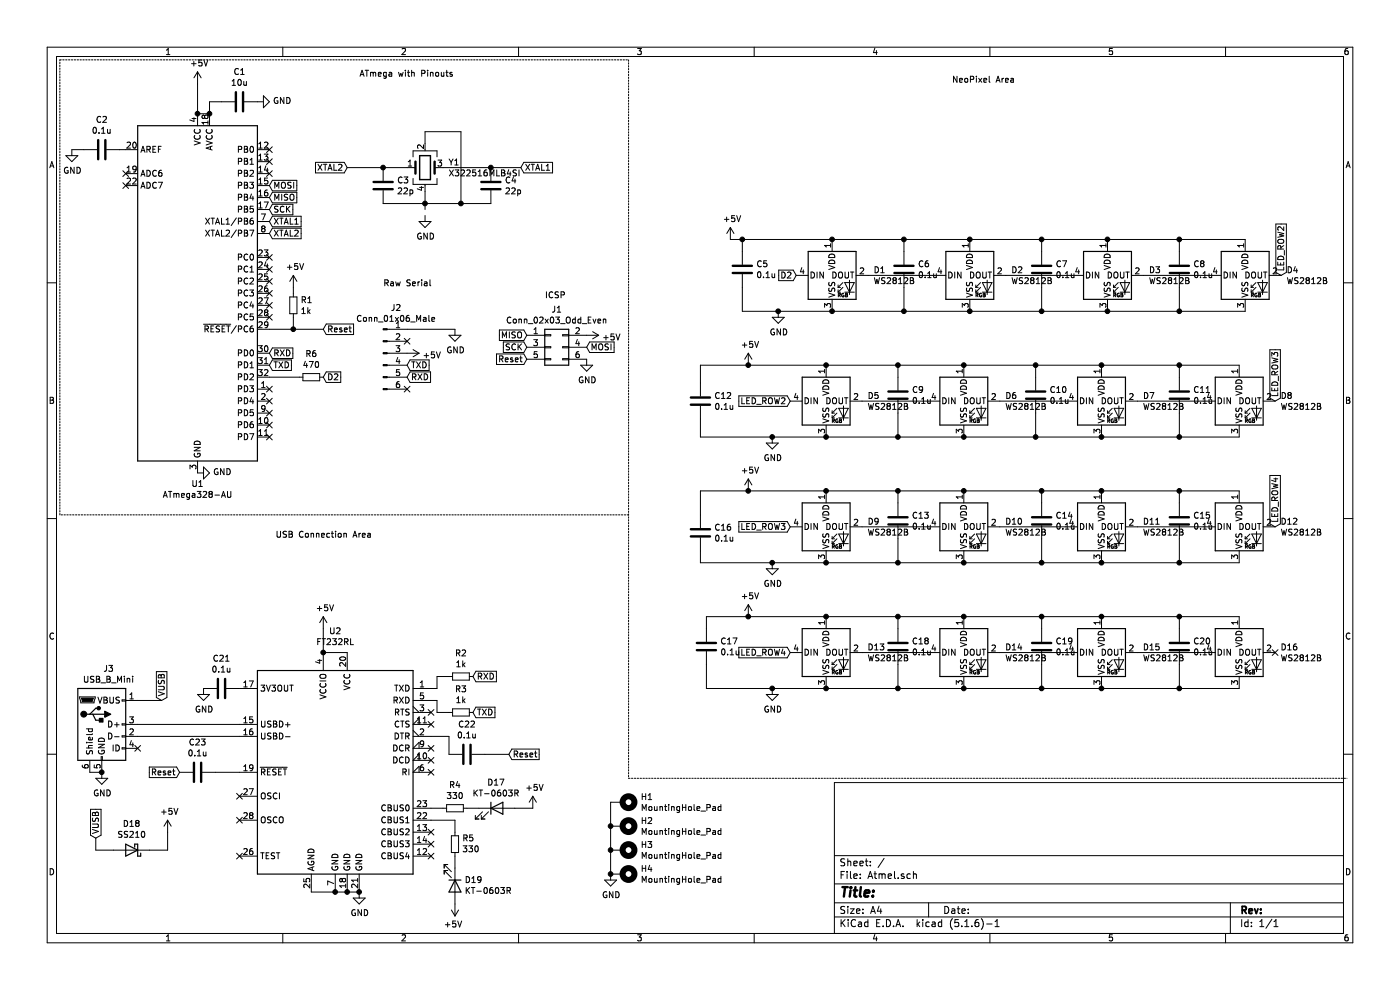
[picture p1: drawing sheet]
EESchema Schematic File Version 4
EELAYER 30 0
EELAYER END
$Descr A4 11693 8268
encoding utf-8
Sheet 1 1
Title ""
Date ""
Rev ""
Comp ""
Comment1 ""
Comment2 ""
Comment3 ""
Comment4 ""
$EndDescr
$Comp
L MCU_Microchip_ATmega:ATmega328-AU U1
U 1 1
P 1650 2450
F 0 "U1" H 1650 861 50  0000 C CNN
F 1 "ATmega328-AU" H 1650 770 50  0000 C CNN
F 2 "Package_QFP:TQFP-32_7x7mm_P0.8mm" H 1650 2450 50  0001 C CIN
F 3 "http://ww1.microchip.com/downloads/en/DeviceDoc/ATmega328_P%20AVR%20MCU%20with%20picoPower%20Technology%20Data%20Sheet%2040001984A.pdf" H 1650 2450 50  0001 C CNN
	1    1650 2450
	1    0    0    -1  
$EndComp
Text GLabel 2250 1850 2    50   Input ~ 0
XTAL1
Text GLabel 2250 1950 2    50   Input ~ 0
XTAL2
$Comp
L Device:Crystal_GND24 Y1
U 1 1
P 3550 1400
F 0 "Y1" H 3744 1446 50  0000 L CNN
F 1 "X322516MLB4SI" H 3744 1355 50  0000 L CNN
F 2 "Crystal:Crystal_SMD_3225-4Pin_3.2x2.5mm" H 3550 1400 50  0001 C CNN
F 3 "~" H 3550 1400 50  0001 C CNN
	1    3550 1400
	1    0    0    -1  
$EndComp
Text GLabel 4350 1400 2    50   Input ~ 0
XTAL1
Text GLabel 2900 1400 0    50   Input ~ 0
XTAL2
Wire Wire Line
	4100 1400 3700 1400
$Comp
L power:GND #PWR0101
U 1 1
P 3550 1800
F 0 "#PWR0101" H 3550 1550 50  0001 C CNN
F 1 "GND" H 3555 1627 50  0000 C CNN
F 2 "" H 3550 1800 50  0001 C CNN
F 3 "" H 3550 1800 50  0001 C CNN
	1    3550 1800
	1    0    0    -1  
$EndComp
Wire Wire Line
	3550 1750 3550 1700
Wire Wire Line
	3550 1200 3550 1100
Wire Wire Line
	3550 1100 3850 1100
Wire Wire Line
	3850 1700 3550 1700
Connection ~ 3550 1700
Wire Wire Line
	3550 1600 3550 1700
Wire Wire Line
	3850 1100 3850 1700
$Comp
L Device:C C4
U 1 1
P 4100 1550
F 0 "C4" H 4215 1596 50  0000 L CNN
F 1 "22p" H 4215 1505 50  0000 L CNN
F 2 "Capacitor_SMD:C_0402_1005Metric" H 4138 1400 50  0001 C CNN
F 3 "~" H 4100 1550 50  0001 C CNN
	1    4100 1550
	1    0    0    -1  
$EndComp
Wire Wire Line
	4350 1400 4100 1400
Connection ~ 4100 1400
Wire Wire Line
	4100 1700 3850 1700
Connection ~ 3850 1700
$Comp
L power:+5V #PWR0102
U 1 1
P 1650 700
F 0 "#PWR0102" H 1650 550 50  0001 C CNN
F 1 "+5V" H 1665 873 50  0000 C CNN
F 2 "" H 1650 700 50  0001 C CNN
F 3 "" H 1650 700 50  0001 C CNN
	1    1650 700 
	1    0    0    -1  
$EndComp
Wire Wire Line
	1650 700  1650 950 
Wire Wire Line
	1750 950  1650 950 
Connection ~ 1650 950 
Wire Wire Line
	3200 1700 3550 1700
Wire Wire Line
	2900 1400 3200 1400
Wire Wire Line
	3200 1400 3400 1400
Connection ~ 3200 1400
$Comp
L Device:C C3
U 1 1
P 3200 1550
F 0 "C3" H 3315 1596 50  0000 L CNN
F 1 "22p" H 3315 1505 50  0000 L CNN
F 2 "Capacitor_SMD:C_0402_1005Metric" H 3238 1400 50  0001 C CNN
F 3 "~" H 3200 1550 50  0001 C CNN
	1    3200 1550
	1    0    0    -1  
$EndComp
$Comp
L Device:C C1
U 1 1
P 2000 850
F 0 "C1" V 1748 850 50  0000 C CNN
F 1 "10u" V 1839 850 50  0000 C CNN
F 2 "Capacitor_SMD:C_0805_2012Metric" H 2038 700 50  0001 C CNN
F 3 "~" H 2000 850 50  0001 C CNN
	1    2000 850 
	0    1    1    0   
$EndComp
Wire Wire Line
	1750 950  1750 850 
Wire Wire Line
	1750 850  1850 850 
Connection ~ 1750 950 
$Comp
L power:GND #PWR0103
U 1 1
P 2150 850
F 0 "#PWR0103" H 2150 600 50  0001 C CNN
F 1 "GND" V 2155 722 50  0000 R CNN
F 2 "" H 2150 850 50  0001 C CNN
F 3 "" H 2150 850 50  0001 C CNN
	1    2150 850 
	0    -1   -1   0   
$EndComp
Text GLabel 2250 2950 2    50   Input ~ 0
RXD
Text GLabel 2250 3050 2    50   Input ~ 0
TXD
NoConn ~ 1050 1450
NoConn ~ 1050 1550
$Comp
L Device:C C2
U 1 1
P 850 1250
F 0 "C2" V 598 1250 50  0000 C CNN
F 1 "0.1u" V 689 1250 50  0000 C CNN
F 2 "Capacitor_SMD:C_0402_1005Metric" H 888 1100 50  0001 C CNN
F 3 "~" H 850 1250 50  0001 C CNN
	1    850  1250
	0    1    1    0   
$EndComp
Wire Wire Line
	1050 1250 1000 1250
$Comp
L power:GND #PWR0104
U 1 1
P 600 1250
F 0 "#PWR0104" H 600 1000 50  0001 C CNN
F 1 "GND" H 605 1077 50  0000 C CNN
F 2 "" H 600 1250 50  0001 C CNN
F 3 "" H 600 1250 50  0001 C CNN
	1    600  1250
	1    0    0    -1  
$EndComp
Wire Wire Line
	700  1250 600  1250
Text GLabel 2700 2750 2    50   Input ~ 0
Reset
$Comp
L LED:WS2812B D1
U 1 1
P 6950 2300
F 0 "D1" H 7294 2346 50  0000 L CNN
F 1 "WS2812B" H 7294 2255 50  0000 L CNN
F 2 "LED_SMD:LED_WS2812B_PLCC4_5.0x5.0mm_P3.2mm" H 7000 2000 50  0001 L TNN
F 3 "https://cdn-shop.adafruit.com/datasheets/WS2812B.pdf" H 7050 1925 50  0001 L TNN
	1    6950 2300
	1    0    0    -1  
$EndComp
$Comp
L LED:WS2812B D2
U 1 1
P 8100 2300
F 0 "D2" H 8444 2346 50  0000 L CNN
F 1 "WS2812B" H 8444 2255 50  0000 L CNN
F 2 "LED_SMD:LED_WS2812B_PLCC4_5.0x5.0mm_P3.2mm" H 8150 2000 50  0001 L TNN
F 3 "https://cdn-shop.adafruit.com/datasheets/WS2812B.pdf" H 8200 1925 50  0001 L TNN
	1    8100 2300
	1    0    0    -1  
$EndComp
$Comp
L LED:WS2812B D3
U 1 1
P 9250 2300
F 0 "D3" H 9594 2346 50  0000 L CNN
F 1 "WS2812B" H 9594 2255 50  0000 L CNN
F 2 "LED_SMD:LED_WS2812B_PLCC4_5.0x5.0mm_P3.2mm" H 9300 2000 50  0001 L TNN
F 3 "https://cdn-shop.adafruit.com/datasheets/WS2812B.pdf" H 9350 1925 50  0001 L TNN
	1    9250 2300
	1    0    0    -1  
$EndComp
$Comp
L LED:WS2812B D4
U 1 1
P 10400 2300
F 0 "D4" H 10744 2346 50  0000 L CNN
F 1 "WS2812B" H 10744 2255 50  0000 L CNN
F 2 "LED_SMD:LED_WS2812B_PLCC4_5.0x5.0mm_P3.2mm" H 10450 2000 50  0001 L TNN
F 3 "https://cdn-shop.adafruit.com/datasheets/WS2812B.pdf" H 10500 1925 50  0001 L TNN
	1    10400 2300
	1    0    0    -1  
$EndComp
$Comp
L power:GND #PWR0105
U 1 1
P 6500 2600
F 0 "#PWR0105" H 6500 2350 50  0001 C CNN
F 1 "GND" H 6505 2427 50  0000 C CNN
F 2 "" H 6500 2600 50  0001 C CNN
F 3 "" H 6500 2600 50  0001 C CNN
	1    6500 2600
	1    0    0    -1  
$EndComp
Wire Wire Line
	6500 2600 6950 2600
Wire Wire Line
	10400 2600 9850 2600
Connection ~ 6950 2600
Connection ~ 8100 2600
Wire Wire Line
	8100 2600 7550 2600
Connection ~ 9250 2600
Wire Wire Line
	9250 2600 8700 2600
Text GLabel 6650 2300 0    50   Input ~ 0
D2
Wire Wire Line
	7250 2300 7800 2300
Wire Wire Line
	8400 2300 8950 2300
Wire Wire Line
	9550 2300 10100 2300
$Comp
L power:+5V #PWR0106
U 1 1
P 6100 2000
F 0 "#PWR0106" H 6100 1850 50  0001 C CNN
F 1 "+5V" H 6115 2173 50  0000 C CNN
F 2 "" H 6100 2000 50  0001 C CNN
F 3 "" H 6100 2000 50  0001 C CNN
	1    6100 2000
	1    0    0    -1  
$EndComp
Wire Wire Line
	6950 2000 7550 2000
Connection ~ 8100 2000
Wire Wire Line
	8100 2000 8700 2000
Connection ~ 9250 2000
Wire Wire Line
	9250 2000 9850 2000
Text GLabel 10700 2300 1    50   Input ~ 0
LED_ROW2
$Comp
L LED:WS2812B D5
U 1 1
P 6900 3350
F 0 "D5" H 7244 3396 50  0000 L CNN
F 1 "WS2812B" H 7244 3305 50  0000 L CNN
F 2 "LED_SMD:LED_WS2812B_PLCC4_5.0x5.0mm_P3.2mm" H 6950 3050 50  0001 L TNN
F 3 "https://cdn-shop.adafruit.com/datasheets/WS2812B.pdf" H 7000 2975 50  0001 L TNN
	1    6900 3350
	1    0    0    -1  
$EndComp
$Comp
L LED:WS2812B D6
U 1 1
P 8050 3350
F 0 "D6" H 8394 3396 50  0000 L CNN
F 1 "WS2812B" H 8394 3305 50  0000 L CNN
F 2 "LED_SMD:LED_WS2812B_PLCC4_5.0x5.0mm_P3.2mm" H 8100 3050 50  0001 L TNN
F 3 "https://cdn-shop.adafruit.com/datasheets/WS2812B.pdf" H 8150 2975 50  0001 L TNN
	1    8050 3350
	1    0    0    -1  
$EndComp
$Comp
L LED:WS2812B D7
U 1 1
P 9200 3350
F 0 "D7" H 9544 3396 50  0000 L CNN
F 1 "WS2812B" H 9544 3305 50  0000 L CNN
F 2 "LED_SMD:LED_WS2812B_PLCC4_5.0x5.0mm_P3.2mm" H 9250 3050 50  0001 L TNN
F 3 "https://cdn-shop.adafruit.com/datasheets/WS2812B.pdf" H 9300 2975 50  0001 L TNN
	1    9200 3350
	1    0    0    -1  
$EndComp
$Comp
L LED:WS2812B D8
U 1 1
P 10350 3350
F 0 "D8" H 10694 3396 50  0000 L CNN
F 1 "WS2812B" H 10694 3305 50  0000 L CNN
F 2 "LED_SMD:LED_WS2812B_PLCC4_5.0x5.0mm_P3.2mm" H 10400 3050 50  0001 L TNN
F 3 "https://cdn-shop.adafruit.com/datasheets/WS2812B.pdf" H 10450 2975 50  0001 L TNN
	1    10350 3350
	1    0    0    -1  
$EndComp
$Comp
L power:GND #PWR0107
U 1 1
P 6450 3650
F 0 "#PWR0107" H 6450 3400 50  0001 C CNN
F 1 "GND" H 6455 3477 50  0000 C CNN
F 2 "" H 6450 3650 50  0001 C CNN
F 3 "" H 6450 3650 50  0001 C CNN
	1    6450 3650
	1    0    0    -1  
$EndComp
Wire Wire Line
	6450 3650 6900 3650
Wire Wire Line
	10350 3650 9850 3650
Connection ~ 6900 3650
Connection ~ 8050 3650
Wire Wire Line
	8050 3650 7500 3650
Connection ~ 9200 3650
Wire Wire Line
	9200 3650 8650 3650
Text GLabel 6600 3350 0    50   Input ~ 0
LED_ROW2
Wire Wire Line
	7200 3350 7750 3350
Wire Wire Line
	8350 3350 8900 3350
Wire Wire Line
	9500 3350 10050 3350
$Comp
L power:+5V #PWR0108
U 1 1
P 6250 3050
F 0 "#PWR0108" H 6250 2900 50  0001 C CNN
F 1 "+5V" H 6265 3223 50  0000 C CNN
F 2 "" H 6250 3050 50  0001 C CNN
F 3 "" H 6250 3050 50  0001 C CNN
	1    6250 3050
	1    0    0    -1  
$EndComp
Wire Wire Line
	6250 3050 6900 3050
Connection ~ 6900 3050
Wire Wire Line
	6900 3050 7500 3050
Connection ~ 8050 3050
Wire Wire Line
	8050 3050 8650 3050
Connection ~ 9200 3050
Wire Wire Line
	9200 3050 9850 3050
Text GLabel 10650 3350 1    50   Input ~ 0
LED_ROW3
$Comp
L LED:WS2812B D9
U 1 1
P 6900 4400
F 0 "D9" H 7244 4446 50  0000 L CNN
F 1 "WS2812B" H 7244 4355 50  0000 L CNN
F 2 "LED_SMD:LED_WS2812B_PLCC4_5.0x5.0mm_P3.2mm" H 6950 4100 50  0001 L TNN
F 3 "https://cdn-shop.adafruit.com/datasheets/WS2812B.pdf" H 7000 4025 50  0001 L TNN
	1    6900 4400
	1    0    0    -1  
$EndComp
$Comp
L LED:WS2812B D10
U 1 1
P 8050 4400
F 0 "D10" H 8394 4446 50  0000 L CNN
F 1 "WS2812B" H 8394 4355 50  0000 L CNN
F 2 "LED_SMD:LED_WS2812B_PLCC4_5.0x5.0mm_P3.2mm" H 8100 4100 50  0001 L TNN
F 3 "https://cdn-shop.adafruit.com/datasheets/WS2812B.pdf" H 8150 4025 50  0001 L TNN
	1    8050 4400
	1    0    0    -1  
$EndComp
$Comp
L LED:WS2812B D11
U 1 1
P 9200 4400
F 0 "D11" H 9544 4446 50  0000 L CNN
F 1 "WS2812B" H 9544 4355 50  0000 L CNN
F 2 "LED_SMD:LED_WS2812B_PLCC4_5.0x5.0mm_P3.2mm" H 9250 4100 50  0001 L TNN
F 3 "https://cdn-shop.adafruit.com/datasheets/WS2812B.pdf" H 9300 4025 50  0001 L TNN
	1    9200 4400
	1    0    0    -1  
$EndComp
$Comp
L LED:WS2812B D12
U 1 1
P 10350 4400
F 0 "D12" H 10694 4446 50  0000 L CNN
F 1 "WS2812B" H 10694 4355 50  0000 L CNN
F 2 "LED_SMD:LED_WS2812B_PLCC4_5.0x5.0mm_P3.2mm" H 10400 4100 50  0001 L TNN
F 3 "https://cdn-shop.adafruit.com/datasheets/WS2812B.pdf" H 10450 4025 50  0001 L TNN
	1    10350 4400
	1    0    0    -1  
$EndComp
$Comp
L power:GND #PWR0109
U 1 1
P 6450 4700
F 0 "#PWR0109" H 6450 4450 50  0001 C CNN
F 1 "GND" H 6455 4527 50  0000 C CNN
F 2 "" H 6450 4700 50  0001 C CNN
F 3 "" H 6450 4700 50  0001 C CNN
	1    6450 4700
	1    0    0    -1  
$EndComp
Wire Wire Line
	6450 4700 6900 4700
Wire Wire Line
	10350 4700 9850 4700
Connection ~ 6900 4700
Connection ~ 8050 4700
Wire Wire Line
	8050 4700 7500 4700
Connection ~ 9200 4700
Wire Wire Line
	9200 4700 8700 4700
Text GLabel 6600 4400 0    50   Input ~ 0
LED_ROW3
Wire Wire Line
	7200 4400 7750 4400
Wire Wire Line
	8350 4400 8900 4400
Wire Wire Line
	9500 4400 10050 4400
$Comp
L power:+5V #PWR0110
U 1 1
P 6250 4100
F 0 "#PWR0110" H 6250 3950 50  0001 C CNN
F 1 "+5V" H 6265 4273 50  0000 C CNN
F 2 "" H 6250 4100 50  0001 C CNN
F 3 "" H 6250 4100 50  0001 C CNN
	1    6250 4100
	1    0    0    -1  
$EndComp
Wire Wire Line
	6250 4100 6900 4100
Connection ~ 6900 4100
Wire Wire Line
	6900 4100 7500 4100
Connection ~ 8050 4100
Wire Wire Line
	8050 4100 8700 4100
Connection ~ 9200 4100
Wire Wire Line
	9200 4100 9850 4100
Text GLabel 10650 4400 1    50   Input ~ 0
LED_ROW4
$Comp
L LED:WS2812B D13
U 1 1
P 6900 5450
F 0 "D13" H 7244 5496 50  0000 L CNN
F 1 "WS2812B" H 7244 5405 50  0000 L CNN
F 2 "LED_SMD:LED_WS2812B_PLCC4_5.0x5.0mm_P3.2mm" H 6950 5150 50  0001 L TNN
F 3 "https://cdn-shop.adafruit.com/datasheets/WS2812B.pdf" H 7000 5075 50  0001 L TNN
	1    6900 5450
	1    0    0    -1  
$EndComp
$Comp
L LED:WS2812B D14
U 1 1
P 8050 5450
F 0 "D14" H 8394 5496 50  0000 L CNN
F 1 "WS2812B" H 8394 5405 50  0000 L CNN
F 2 "LED_SMD:LED_WS2812B_PLCC4_5.0x5.0mm_P3.2mm" H 8100 5150 50  0001 L TNN
F 3 "https://cdn-shop.adafruit.com/datasheets/WS2812B.pdf" H 8150 5075 50  0001 L TNN
	1    8050 5450
	1    0    0    -1  
$EndComp
$Comp
L LED:WS2812B D15
U 1 1
P 9200 5450
F 0 "D15" H 9544 5496 50  0000 L CNN
F 1 "WS2812B" H 9544 5405 50  0000 L CNN
F 2 "LED_SMD:LED_WS2812B_PLCC4_5.0x5.0mm_P3.2mm" H 9250 5150 50  0001 L TNN
F 3 "https://cdn-shop.adafruit.com/datasheets/WS2812B.pdf" H 9300 5075 50  0001 L TNN
	1    9200 5450
	1    0    0    -1  
$EndComp
$Comp
L LED:WS2812B D16
U 1 1
P 10350 5450
F 0 "D16" H 10694 5496 50  0000 L CNN
F 1 "WS2812B" H 10694 5405 50  0000 L CNN
F 2 "LED_SMD:LED_WS2812B_PLCC4_5.0x5.0mm_P3.2mm" H 10400 5150 50  0001 L TNN
F 3 "https://cdn-shop.adafruit.com/datasheets/WS2812B.pdf" H 10450 5075 50  0001 L TNN
	1    10350 5450
	1    0    0    -1  
$EndComp
$Comp
L power:GND #PWR0111
U 1 1
P 6450 5750
F 0 "#PWR0111" H 6450 5500 50  0001 C CNN
F 1 "GND" H 6455 5577 50  0000 C CNN
F 2 "" H 6450 5750 50  0001 C CNN
F 3 "" H 6450 5750 50  0001 C CNN
	1    6450 5750
	1    0    0    -1  
$EndComp
Wire Wire Line
	6450 5750 6900 5750
Wire Wire Line
	10350 5750 9850 5750
Connection ~ 6900 5750
Connection ~ 8050 5750
Wire Wire Line
	8050 5750 7500 5750
Connection ~ 9200 5750
Wire Wire Line
	9200 5750 8700 5750
Text GLabel 6600 5450 0    50   Input ~ 0
LED_ROW4
Wire Wire Line
	7200 5450 7750 5450
Wire Wire Line
	8350 5450 8900 5450
Wire Wire Line
	9500 5450 10050 5450
$Comp
L power:+5V #PWR0112
U 1 1
P 6250 5150
F 0 "#PWR0112" H 6250 5000 50  0001 C CNN
F 1 "+5V" H 6265 5323 50  0000 C CNN
F 2 "" H 6250 5150 50  0001 C CNN
F 3 "" H 6250 5150 50  0001 C CNN
	1    6250 5150
	1    0    0    -1  
$EndComp
Connection ~ 6900 5150
Wire Wire Line
	6900 5150 7500 5150
Connection ~ 8050 5150
Wire Wire Line
	8050 5150 8700 5150
Connection ~ 9200 5150
Wire Wire Line
	9200 5150 9850 5150
$Comp
L Device:C C5
U 1 1
P 6200 2250
F 0 "C5" H 6315 2296 50  0000 L CNN
F 1 "0.1u" H 6315 2205 50  0000 L CNN
F 2 "Capacitor_SMD:C_0805_2012Metric" H 6238 2100 50  0001 C CNN
F 3 "~" H 6200 2250 50  0001 C CNN
	1    6200 2250
	1    0    0    -1  
$EndComp
Wire Wire Line
	6100 2000 6200 2000
Connection ~ 6950 2000
Wire Wire Line
	6200 2100 6200 2000
Connection ~ 6200 2000
Wire Wire Line
	6200 2000 6950 2000
Wire Wire Line
	6200 2400 6200 2600
Wire Wire Line
	6200 2600 6500 2600
Connection ~ 6500 2600
$Comp
L Device:C C6
U 1 1
P 7550 2250
F 0 "C6" H 7665 2296 50  0000 L CNN
F 1 "0.1u" H 7665 2205 50  0000 L CNN
F 2 "Capacitor_SMD:C_0805_2012Metric" H 7588 2100 50  0001 C CNN
F 3 "~" H 7550 2250 50  0001 C CNN
	1    7550 2250
	1    0    0    -1  
$EndComp
Wire Wire Line
	7550 2100 7550 2000
Wire Wire Line
	7550 2400 7550 2600
Connection ~ 7550 2600
Wire Wire Line
	7550 2600 6950 2600
$Comp
L Device:C C7
U 1 1
P 8700 2250
F 0 "C7" H 8815 2296 50  0000 L CNN
F 1 "0.1u" H 8815 2205 50  0000 L CNN
F 2 "Capacitor_SMD:C_0805_2012Metric" H 8738 2100 50  0001 C CNN
F 3 "~" H 8700 2250 50  0001 C CNN
	1    8700 2250
	1    0    0    -1  
$EndComp
Wire Wire Line
	8700 2100 8700 2000
Wire Wire Line
	8700 2400 8700 2600
Connection ~ 8700 2600
Wire Wire Line
	8700 2600 8100 2600
$Comp
L Device:C C8
U 1 1
P 9850 2250
F 0 "C8" H 9965 2296 50  0000 L CNN
F 1 "0.1u" H 9965 2205 50  0000 L CNN
F 2 "Capacitor_SMD:C_0805_2012Metric" H 9888 2100 50  0001 C CNN
F 3 "~" H 9850 2250 50  0001 C CNN
	1    9850 2250
	1    0    0    -1  
$EndComp
Wire Wire Line
	9850 2100 9850 2000
Wire Wire Line
	9850 2400 9850 2600
Connection ~ 9850 2600
Wire Wire Line
	9850 2600 9250 2600
$Comp
L Device:C C12
U 1 1
P 5850 3350
F 0 "C12" H 5965 3396 50  0000 L CNN
F 1 "0.1u" H 5965 3305 50  0000 L CNN
F 2 "Capacitor_SMD:C_0805_2012Metric" H 5888 3200 50  0001 C CNN
F 3 "~" H 5850 3350 50  0001 C CNN
	1    5850 3350
	1    0    0    -1  
$EndComp
Wire Wire Line
	6250 3050 5850 3050
Wire Wire Line
	5850 3050 5850 3200
Connection ~ 6250 3050
Wire Wire Line
	5850 3500 5850 3650
Wire Wire Line
	5850 3650 6450 3650
Connection ~ 6450 3650
$Comp
L Device:C C9
U 1 1
P 7500 3300
F 0 "C9" H 7615 3346 50  0000 L CNN
F 1 "0.1u" H 7615 3255 50  0000 L CNN
F 2 "Capacitor_SMD:C_0805_2012Metric" H 7538 3150 50  0001 C CNN
F 3 "~" H 7500 3300 50  0001 C CNN
	1    7500 3300
	1    0    0    -1  
$EndComp
Wire Wire Line
	7500 3150 7500 3050
Wire Wire Line
	7500 3450 7500 3650
Connection ~ 7500 3650
Wire Wire Line
	7500 3650 6900 3650
$Comp
L Device:C C10
U 1 1
P 8650 3300
F 0 "C10" H 8765 3346 50  0000 L CNN
F 1 "0.1u" H 8765 3255 50  0000 L CNN
F 2 "Capacitor_SMD:C_0805_2012Metric" H 8688 3150 50  0001 C CNN
F 3 "~" H 8650 3300 50  0001 C CNN
	1    8650 3300
	1    0    0    -1  
$EndComp
Wire Wire Line
	8650 3150 8650 3050
Wire Wire Line
	8650 3450 8650 3650
Connection ~ 8650 3650
Wire Wire Line
	8650 3650 8050 3650
$Comp
L Device:C C11
U 1 1
P 9850 3300
F 0 "C11" H 9965 3346 50  0000 L CNN
F 1 "0.1u" H 9965 3255 50  0000 L CNN
F 2 "Capacitor_SMD:C_0805_2012Metric" H 9888 3150 50  0001 C CNN
F 3 "~" H 9850 3300 50  0001 C CNN
	1    9850 3300
	1    0    0    -1  
$EndComp
Wire Wire Line
	9850 3150 9850 3050
Wire Wire Line
	9850 3450 9850 3650
Connection ~ 9850 3650
Wire Wire Line
	9850 3650 9200 3650
$Comp
L Device:C C16
U 1 1
P 5850 4450
F 0 "C16" H 5965 4496 50  0000 L CNN
F 1 "0.1u" H 5965 4405 50  0000 L CNN
F 2 "Capacitor_SMD:C_0805_2012Metric" H 5888 4300 50  0001 C CNN
F 3 "~" H 5850 4450 50  0001 C CNN
	1    5850 4450
	1    0    0    -1  
$EndComp
Wire Wire Line
	6250 4100 5850 4100
Wire Wire Line
	5850 4100 5850 4300
Connection ~ 6250 4100
Wire Wire Line
	5850 4700 6450 4700
Wire Wire Line
	5850 4600 5850 4700
Connection ~ 6450 4700
$Comp
L Device:C C13
U 1 1
P 7500 4350
F 0 "C13" H 7615 4396 50  0000 L CNN
F 1 "0.1u" H 7615 4305 50  0000 L CNN
F 2 "Capacitor_SMD:C_0805_2012Metric" H 7538 4200 50  0001 C CNN
F 3 "~" H 7500 4350 50  0001 C CNN
	1    7500 4350
	1    0    0    -1  
$EndComp
Wire Wire Line
	7500 4200 7500 4100
Wire Wire Line
	7500 4500 7500 4700
Connection ~ 7500 4700
Wire Wire Line
	7500 4700 6900 4700
$Comp
L Device:C C14
U 1 1
P 8700 4350
F 0 "C14" H 8815 4396 50  0000 L CNN
F 1 "0.1u" H 8815 4305 50  0000 L CNN
F 2 "Capacitor_SMD:C_0805_2012Metric" H 8738 4200 50  0001 C CNN
F 3 "~" H 8700 4350 50  0001 C CNN
	1    8700 4350
	1    0    0    -1  
$EndComp
Wire Wire Line
	8700 4200 8700 4100
Wire Wire Line
	8700 4500 8700 4700
Connection ~ 8700 4700
Wire Wire Line
	8700 4700 8050 4700
$Comp
L Device:C C15
U 1 1
P 9850 4350
F 0 "C15" H 9965 4396 50  0000 L CNN
F 1 "0.1u" H 9965 4305 50  0000 L CNN
F 2 "Capacitor_SMD:C_0805_2012Metric" H 9888 4200 50  0001 C CNN
F 3 "~" H 9850 4350 50  0001 C CNN
	1    9850 4350
	1    0    0    -1  
$EndComp
Wire Wire Line
	9850 4200 9850 4100
Wire Wire Line
	9850 4500 9850 4700
Connection ~ 9850 4700
Wire Wire Line
	9850 4700 9200 4700
$Comp
L Device:C C17
U 1 1
P 5900 5400
F 0 "C17" H 6015 5446 50  0000 L CNN
F 1 "0.1u" H 6015 5355 50  0000 L CNN
F 2 "Capacitor_SMD:C_0805_2012Metric" H 5938 5250 50  0001 C CNN
F 3 "~" H 5900 5400 50  0001 C CNN
	1    5900 5400
	1    0    0    -1  
$EndComp
Wire Wire Line
	5900 5250 5900 5150
Wire Wire Line
	5900 5150 6250 5150
Connection ~ 6250 5150
Wire Wire Line
	6250 5150 6900 5150
Wire Wire Line
	5900 5550 5900 5750
Wire Wire Line
	5900 5750 6450 5750
Connection ~ 6450 5750
$Comp
L Device:C C18
U 1 1
P 7500 5400
F 0 "C18" H 7615 5446 50  0000 L CNN
F 1 "0.1u" H 7615 5355 50  0000 L CNN
F 2 "Capacitor_SMD:C_0805_2012Metric" H 7538 5250 50  0001 C CNN
F 3 "~" H 7500 5400 50  0001 C CNN
	1    7500 5400
	1    0    0    -1  
$EndComp
Wire Wire Line
	7500 5250 7500 5150
Wire Wire Line
	7500 5550 7500 5750
Connection ~ 7500 5750
Wire Wire Line
	7500 5750 6900 5750
$Comp
L Device:C C19
U 1 1
P 8700 5400
F 0 "C19" H 8815 5446 50  0000 L CNN
F 1 "0.1u" H 8815 5355 50  0000 L CNN
F 2 "Capacitor_SMD:C_0805_2012Metric" H 8738 5250 50  0001 C CNN
F 3 "~" H 8700 5400 50  0001 C CNN
	1    8700 5400
	1    0    0    -1  
$EndComp
Wire Wire Line
	8700 5250 8700 5150
Wire Wire Line
	8700 5550 8700 5750
Connection ~ 8700 5750
Wire Wire Line
	8700 5750 8050 5750
$Comp
L Device:C C20
U 1 1
P 9850 5400
F 0 "C20" H 9965 5446 50  0000 L CNN
F 1 "0.1u" H 9965 5355 50  0000 L CNN
F 2 "Capacitor_SMD:C_0805_2012Metric" H 9888 5250 50  0001 C CNN
F 3 "~" H 9850 5400 50  0001 C CNN
	1    9850 5400
	1    0    0    -1  
$EndComp
Wire Wire Line
	9850 5250 9850 5150
Wire Wire Line
	9850 5550 9850 5750
Connection ~ 9850 5750
Wire Wire Line
	9850 5750 9200 5750
$Comp
L Connector:Conn_01x06_Male J2
U 1 1
P 3200 2950
F 0 "J2" H 3308 3331 50  0000 C CNN
F 1 "Conn_01x06_Male" H 3308 3240 50  0000 C CNN
F 2 "Connector_PinHeader_2.54mm:PinHeader_1x06_P2.54mm_Vertical" H 3200 2950 50  0001 C CNN
F 3 "~" H 3200 2950 50  0001 C CNN
	1    3200 2950
	1    0    0    -1  
$EndComp
$Comp
L power:GND #PWR0113
U 1 1
P 3800 2750
F 0 "#PWR0113" H 3800 2500 50  0001 C CNN
F 1 "GND" H 3805 2577 50  0000 C CNN
F 2 "" H 3800 2750 50  0001 C CNN
F 3 "" H 3800 2750 50  0001 C CNN
	1    3800 2750
	1    0    0    -1  
$EndComp
NoConn ~ 3400 2850
$Comp
L power:+5V #PWR0114
U 1 1
P 3400 2950
F 0 "#PWR0114" H 3400 2800 50  0001 C CNN
F 1 "+5V" V 3415 3078 50  0000 L CNN
F 2 "" H 3400 2950 50  0001 C CNN
F 3 "" H 3400 2950 50  0001 C CNN
	1    3400 2950
	0    1    1    0   
$EndComp
Wire Wire Line
	3400 2750 3800 2750
Text GLabel 3400 3050 2    50   Input ~ 0
TXD
Text GLabel 3400 3150 2    50   Input ~ 0
RXD
NoConn ~ 3400 3250
NoConn ~ 10650 5450
$Comp
L Interface_USB:FT232RL U2
U 1 1
P 2800 6450
F 0 "U2" H 2800 7631 50  0000 C CNN
F 1 "FT232RL" H 2800 7540 50  0000 C CNN
F 2 "Package_SO:SSOP-28_5.3x10.2mm_P0.65mm" H 3900 5550 50  0001 C CNN
F 3 "https://www.ftdichip.com/Support/Documents/DataSheets/ICs/DS_FT232R.pdf" H 2800 6450 50  0001 C CNN
	1    2800 6450
	1    0    0    -1  
$EndComp
Connection ~ 850  6450
$Comp
L power:GND #PWR0115
U 1 1
P 850 6450
F 0 "#PWR0115" H 850 6200 50  0001 C CNN
F 1 "GND" H 855 6277 50  0000 C CNN
F 2 "" H 850 6450 50  0001 C CNN
F 3 "" H 850 6450 50  0001 C CNN
	1    850  6450
	1    0    0    -1  
$EndComp
Wire Wire Line
	750  6450 850  6450
$Comp
L Connector:USB_B_Mini J3
U 1 1
P 850 6050
F 0 "J3" H 907 6517 50  0000 C CNN
F 1 "USB_B_Mini" H 907 6426 50  0000 C CNN
F 2 "Connector_USB:USB_Mini-B_Wuerth_65100516121_Horizontal" H 1000 6000 50  0001 C CNN
F 3 "~" H 1000 6000 50  0001 C CNN
	1    850  6050
	1    0    0    -1  
$EndComp
Text GLabel 1350 5850 1    50   Input ~ 0
VUSB
Wire Wire Line
	1150 5850 1350 5850
Wire Wire Line
	1150 6050 2000 6050
Wire Wire Line
	1150 6150 2000 6150
NoConn ~ 1150 6250
$Comp
L power:+5V #PWR0116
U 1 1
P 2700 5250
F 0 "#PWR0116" H 2700 5100 50  0001 C CNN
F 1 "+5V" H 2715 5423 50  0000 C CNN
F 2 "" H 2700 5250 50  0001 C CNN
F 3 "" H 2700 5250 50  0001 C CNN
	1    2700 5250
	1    0    0    -1  
$EndComp
Wire Wire Line
	2700 5450 2700 5250
Wire Wire Line
	2900 5450 2700 5450
Connection ~ 2700 5450
$Comp
L power:GND #PWR0117
U 1 1
P 3000 7450
F 0 "#PWR0117" H 3000 7200 50  0001 C CNN
F 1 "GND" H 3005 7277 50  0000 C CNN
F 2 "" H 3000 7450 50  0001 C CNN
F 3 "" H 3000 7450 50  0001 C CNN
	1    3000 7450
	1    0    0    -1  
$EndComp
Wire Wire Line
	2600 7450 2800 7450
Connection ~ 3000 7450
Connection ~ 2800 7450
Wire Wire Line
	2800 7450 2900 7450
Connection ~ 2900 7450
Wire Wire Line
	2900 7450 3000 7450
NoConn ~ 3600 5950
NoConn ~ 3600 6050
NoConn ~ 3600 6250
NoConn ~ 3600 6350
NoConn ~ 3600 6450
$Comp
L Device:LED D17
U 1 1
P 4150 6750
F 0 "D17" H 4143 6967 50  0000 C CNN
F 1 "KT-0603R" H 4143 6876 50  0000 C CNN
F 2 "LED_SMD:LED_0603_1608Metric" H 4150 6750 50  0001 C CNN
F 3 "~" H 4150 6750 50  0001 C CNN
	1    4150 6750
	1    0    0    -1  
$EndComp
$Comp
L Device:R_Small R4
U 1 1
P 3800 6750
F 0 "R4" V 3604 6750 50  0000 C CNN
F 1 "330" V 3695 6750 50  0000 C CNN
F 2 "Resistor_SMD:R_0603_1608Metric" H 3800 6750 50  0001 C CNN
F 3 "~" H 3800 6750 50  0001 C CNN
	1    3800 6750
	0    1    1    0   
$EndComp
Wire Wire Line
	4000 6750 3900 6750
Wire Wire Line
	3700 6750 3600 6750
$Comp
L Device:LED D19
U 1 1
P 3800 7400
F 0 "D19" V 3747 7480 50  0000 L CNN
F 1 "KT-0603R" V 3838 7480 50  0000 L CNN
F 2 "LED_SMD:LED_0603_1608Metric" H 3800 7400 50  0001 C CNN
F 3 "~" H 3800 7400 50  0001 C CNN
	1    3800 7400
	0    1    1    0   
$EndComp
$Comp
L Device:R_Small R5
U 1 1
P 3800 7050
F 0 "R5" H 3741 7004 50  0000 R CNN
F 1 "330" H 3741 7095 50  0000 R CNN
F 2 "Resistor_SMD:R_0603_1608Metric" H 3800 7050 50  0001 C CNN
F 3 "~" H 3800 7050 50  0001 C CNN
	1    3800 7050
	-1   0    0    1   
$EndComp
Wire Wire Line
	3800 7250 3800 7150
Wire Wire Line
	3800 6950 3800 6850
Wire Wire Line
	3600 6850 3800 6850
$Comp
L power:+5V #PWR0118
U 1 1
P 3800 7550
F 0 "#PWR0118" H 3800 7400 50  0001 C CNN
F 1 "+5V" H 3815 7723 50  0000 C CNN
F 2 "" H 3800 7550 50  0001 C CNN
F 3 "" H 3800 7550 50  0001 C CNN
	1    3800 7550
	-1   0    0    1   
$EndComp
NoConn ~ 3600 6950
NoConn ~ 3600 7050
NoConn ~ 3600 7150
$Comp
L Device:C C23
U 1 1
P 1650 6450
F 0 "C23" V 1398 6450 50  0000 C CNN
F 1 "0.1u" V 1489 6450 50  0000 C CNN
F 2 "Capacitor_SMD:C_0603_1608Metric" H 1688 6300 50  0001 C CNN
F 3 "~" H 1650 6450 50  0001 C CNN
	1    1650 6450
	0    1    1    0   
$EndComp
Wire Wire Line
	2000 6450 1800 6450
Text GLabel 1500 6450 0    50   Input ~ 0
Reset
$Comp
L Device:R_Small R2
U 1 1
P 3850 5650
F 0 "R2" V 3654 5650 50  0000 C CNN
F 1 "1k" V 3745 5650 50  0000 C CNN
F 2 "Resistor_SMD:R_0603_1608Metric" H 3850 5650 50  0001 C CNN
F 3 "~" H 3850 5650 50  0001 C CNN
	1    3850 5650
	0    1    1    0   
$EndComp
$Comp
L Device:R_Small R3
U 1 1
P 3850 5950
F 0 "R3" V 3654 5950 50  0000 C CNN
F 1 "1k" V 3745 5950 50  0000 C CNN
F 2 "Resistor_SMD:R_0603_1608Metric" H 3850 5950 50  0001 C CNN
F 3 "~" H 3850 5950 50  0001 C CNN
	1    3850 5950
	0    1    1    0   
$EndComp
Wire Wire Line
	3600 5750 3650 5750
Wire Wire Line
	3650 5750 3650 5650
Wire Wire Line
	3650 5650 3750 5650
Wire Wire Line
	3600 5850 3650 5850
Wire Wire Line
	3650 5850 3650 5950
Wire Wire Line
	3650 5950 3750 5950
Text GLabel 3950 5650 2    50   Input ~ 0
RXD
Text GLabel 3950 5950 2    50   Input ~ 0
TXD
$Comp
L power:+5V #PWR0119
U 1 1
P 2450 2400
F 0 "#PWR0119" H 2450 2250 50  0001 C CNN
F 1 "+5V" H 2465 2573 50  0000 C CNN
F 2 "" H 2450 2400 50  0001 C CNN
F 3 "" H 2450 2400 50  0001 C CNN
	1    2450 2400
	1    0    0    -1  
$EndComp
$Comp
L Device:R_Small R1
U 1 1
P 2450 2550
F 0 "R1" H 2509 2596 50  0000 L CNN
F 1 "1k" H 2509 2505 50  0000 L CNN
F 2 "Resistor_SMD:R_0603_1608Metric" H 2450 2550 50  0001 C CNN
F 3 "~" H 2450 2550 50  0001 C CNN
	1    2450 2550
	1    0    0    -1  
$EndComp
Wire Wire Line
	2450 2450 2450 2400
Wire Wire Line
	2250 2750 2450 2750
Wire Wire Line
	2450 2750 2450 2650
Wire Wire Line
	2700 2750 2450 2750
Connection ~ 2450 2750
NoConn ~ 2250 3250
NoConn ~ 2250 3450
NoConn ~ 2250 3550
NoConn ~ 2250 3650
$Comp
L Device:C C21
U 1 1
P 1850 5750
F 0 "C21" V 1598 5750 50  0000 C CNN
F 1 "0.1u" V 1689 5750 50  0000 C CNN
F 2 "Capacitor_SMD:C_0603_1608Metric" H 1888 5600 50  0001 C CNN
F 3 "~" H 1850 5750 50  0001 C CNN
	1    1850 5750
	0    1    1    0   
$EndComp
$Comp
L power:GND #PWR0120
U 1 1
P 1700 5750
F 0 "#PWR0120" H 1700 5500 50  0001 C CNN
F 1 "GND" H 1705 5577 50  0000 C CNN
F 2 "" H 1700 5750 50  0001 C CNN
F 3 "" H 1700 5750 50  0001 C CNN
	1    1700 5750
	1    0    0    -1  
$EndComp
NoConn ~ 2000 6650
NoConn ~ 2000 6850
NoConn ~ 2000 7150
Text GLabel 4250 6300 2    50   Input ~ 0
Reset
$Comp
L Device:C C22
U 1 1
P 3900 6300
F 0 "C22" V 3648 6300 50  0000 C CNN
F 1 "0.1u" V 3739 6300 50  0000 C CNN
F 2 "Capacitor_SMD:C_0402_1005Metric" H 3938 6150 50  0001 C CNN
F 3 "~" H 3900 6300 50  0001 C CNN
	1    3900 6300
	0    1    1    0   
$EndComp
Wire Wire Line
	4050 6300 4250 6300
Wire Wire Line
	3750 6300 3750 6150
Wire Wire Line
	3750 6150 3600 6150
Text GLabel 800  7000 1    50   Input ~ 0
VUSB
$Comp
L Device:D_Schottky D18
U 1 1
P 1100 7100
F 0 "D18" H 1100 6883 50  0000 C CNN
F 1 "SS210" H 1100 6974 50  0000 C CNN
F 2 "Diode_SMD:D_SMA" H 1100 7100 50  0001 C CNN
F 3 "~" H 1100 7100 50  0001 C CNN
	1    1100 7100
	-1   0    0    1   
$EndComp
Wire Wire Line
	800  7000 800  7100
Wire Wire Line
	800  7100 950  7100
$Comp
L power:+5V #PWR0121
U 1 1
P 1400 6950
F 0 "#PWR0121" H 1400 6800 50  0001 C CNN
F 1 "+5V" H 1415 7123 50  0000 C CNN
F 2 "" H 1400 6950 50  0001 C CNN
F 3 "" H 1400 6950 50  0001 C CNN
	1    1400 6950
	1    0    0    -1  
$EndComp
Wire Wire Line
	1400 6950 1400 7100
Wire Wire Line
	1400 7100 1250 7100
$Comp
L power:+5V #PWR0122
U 1 1
P 4450 6750
F 0 "#PWR0122" H 4450 6600 50  0001 C CNN
F 1 "+5V" H 4465 6923 50  0000 C CNN
F 2 "" H 4450 6750 50  0001 C CNN
F 3 "" H 4450 6750 50  0001 C CNN
	1    4450 6750
	1    0    0    -1  
$EndComp
Wire Wire Line
	4300 6750 4450 6750
$Comp
L Connector_Generic:Conn_02x03_Odd_Even J1
U 1 1
P 4600 2900
F 0 "J1" H 4650 3217 50  0000 C CNN
F 1 "Conn_02x03_Odd_Even" H 4650 3126 50  0000 C CNN
F 2 "Connector_PinHeader_2.54mm:PinHeader_2x03_P2.54mm_Vertical" H 4600 2900 50  0001 C CNN
F 3 "~" H 4600 2900 50  0001 C CNN
	1    4600 2900
	1    0    0    -1  
$EndComp
Text Notes 4550 2500 0    50   ~ 0
ICSP\n
$Comp
L power:+5V #PWR0123
U 1 1
P 4900 2800
F 0 "#PWR0123" H 4900 2650 50  0001 C CNN
F 1 "+5V" V 4915 2928 50  0000 L CNN
F 2 "" H 4900 2800 50  0001 C CNN
F 3 "" H 4900 2800 50  0001 C CNN
	1    4900 2800
	0    1    1    0   
$EndComp
Text GLabel 2250 1550 2    50   Input ~ 0
MOSI
Text GLabel 2250 1650 2    50   Input ~ 0
MISO
Text GLabel 2250 1750 2    50   Input ~ 0
SCK
NoConn ~ 2250 1450
NoConn ~ 2250 1350
NoConn ~ 2250 1250
NoConn ~ 2250 2150
NoConn ~ 2250 2250
NoConn ~ 2250 2350
NoConn ~ 2250 2450
NoConn ~ 2250 2550
NoConn ~ 2250 2650
Text GLabel 4400 2800 0    50   Input ~ 0
MISO
Text GLabel 4400 2900 0    50   Input ~ 0
SCK
Text GLabel 4400 3000 0    50   Input ~ 0
Reset
Text GLabel 4900 2900 2    50   Input ~ 0
MOSI
$Comp
L power:GND #PWR0124
U 1 1
P 4900 3000
F 0 "#PWR0124" H 4900 2750 50  0001 C CNN
F 1 "GND" H 4905 2827 50  0000 C CNN
F 2 "" H 4900 3000 50  0001 C CNN
F 3 "" H 4900 3000 50  0001 C CNN
	1    4900 3000
	1    0    0    -1  
$EndComp
Text Notes 3200 2400 0    50   ~ 0
Raw Serial\n
$Comp
L power:GND #PWR0125
U 1 1
P 1650 3950
F 0 "#PWR0125" H 1650 3700 50  0001 C CNN
F 1 "GND" V 1655 3822 50  0000 R CNN
F 2 "" H 1650 3950 50  0001 C CNN
F 3 "" H 1650 3950 50  0001 C CNN
	1    1650 3950
	0    -1   -1   0   
$EndComp
Connection ~ 7500 3050
Wire Wire Line
	7500 3050 8050 3050
Connection ~ 7500 4100
Wire Wire Line
	7500 4100 8050 4100
Connection ~ 7500 5150
Wire Wire Line
	7500 5150 8050 5150
Connection ~ 7550 2000
Wire Wire Line
	7550 2000 8100 2000
Connection ~ 8650 3050
Wire Wire Line
	8650 3050 9200 3050
Connection ~ 8700 2000
Wire Wire Line
	8700 2000 9250 2000
Connection ~ 8700 4100
Wire Wire Line
	8700 4100 9200 4100
Connection ~ 8700 5150
Wire Wire Line
	8700 5150 9200 5150
Connection ~ 9850 2000
Wire Wire Line
	9850 2000 10400 2000
Connection ~ 9850 3050
Wire Wire Line
	9850 3050 10350 3050
Connection ~ 9850 4100
Wire Wire Line
	9850 4100 10350 4100
Connection ~ 9850 5150
Wire Wire Line
	9850 5150 10350 5150
NoConn ~ 2250 3350
NoConn ~ 11750 3750
$Comp
L Device:R_Small R6
U 1 1
P 2600 3150
F 0 "R6" V 2404 3150 50  0000 C CNN
F 1 "470" V 2495 3150 50  0000 C CNN
F 2 "Resistor_SMD:R_0805_2012Metric" H 2600 3150 50  0001 C CNN
F 3 "~" H 2600 3150 50  0001 C CNN
	1    2600 3150
	0    1    1    0   
$EndComp
Wire Wire Line
	2250 3150 2500 3150
Text GLabel 2700 3150 2    50   Input ~ 0
D2
Wire Notes Line
	5250 4300 500  4300
Wire Notes Line
	500  4300 500  500 
Wire Notes Line
	500  500  5250 500 
Wire Notes Line
	5250 6500 11250 6500
Wire Notes Line
	5250 500  5250 6500
Text Notes 2300 4500 0    50   ~ 0
USB Connection Area\n
Text Notes 3000 650  0    50   ~ 0
ATmega with Pinouts\n
Text Notes 7950 700  0    50   ~ 0
NeoPixel Area\n
$Comp
L Mechanical:MountingHole_Pad H1
U 1 1
P 5200 6700
F 0 "H1" V 5154 6850 50  0000 L CNN
F 1 "MountingHole_Pad" V 5245 6850 50  0000 L CNN
F 2 "MountingHole:MountingHole_4.3mm_M4_Pad_Via" H 5200 6700 50  0001 C CNN
F 3 "~" H 5200 6700 50  0001 C CNN
	1    5200 6700
	0    1    1    0   
$EndComp
$Comp
L Mechanical:MountingHole_Pad H2
U 1 1
P 5200 6900
F 0 "H2" V 5154 7050 50  0000 L CNN
F 1 "MountingHole_Pad" V 5245 7050 50  0000 L CNN
F 2 "MountingHole:MountingHole_4.3mm_M4_Pad_Via" H 5200 6900 50  0001 C CNN
F 3 "~" H 5200 6900 50  0001 C CNN
	1    5200 6900
	0    1    1    0   
$EndComp
$Comp
L Mechanical:MountingHole_Pad H3
U 1 1
P 5200 7100
F 0 "H3" V 5154 7250 50  0000 L CNN
F 1 "MountingHole_Pad" V 5245 7250 50  0000 L CNN
F 2 "MountingHole:MountingHole_4.3mm_M4_Pad_Via" H 5200 7100 50  0001 C CNN
F 3 "~" H 5200 7100 50  0001 C CNN
	1    5200 7100
	0    1    1    0   
$EndComp
$Comp
L Mechanical:MountingHole_Pad H4
U 1 1
P 5200 7300
F 0 "H4" V 5154 7450 50  0000 L CNN
F 1 "MountingHole_Pad" V 5245 7450 50  0000 L CNN
F 2 "MountingHole:MountingHole_4.3mm_M4_Pad_Via" H 5200 7300 50  0001 C CNN
F 3 "~" H 5200 7300 50  0001 C CNN
	1    5200 7300
	0    1    1    0   
$EndComp
Wire Wire Line
	5100 6700 5100 6900
Connection ~ 5100 6900
Wire Wire Line
	5100 6900 5100 7100
Connection ~ 5100 7100
Wire Wire Line
	5100 7100 5100 7300
$Comp
L power:GND #PWR01
U 1 1
P 5100 7300
F 0 "#PWR01" H 5100 7050 50  0001 C CNN
F 1 "GND" H 5105 7127 50  0000 C CNN
F 2 "" H 5100 7300 50  0001 C CNN
F 3 "" H 5100 7300 50  0001 C CNN
	1    5100 7300
	1    0    0    -1  
$EndComp
Connection ~ 5100 7300
$EndSCHEMATC
